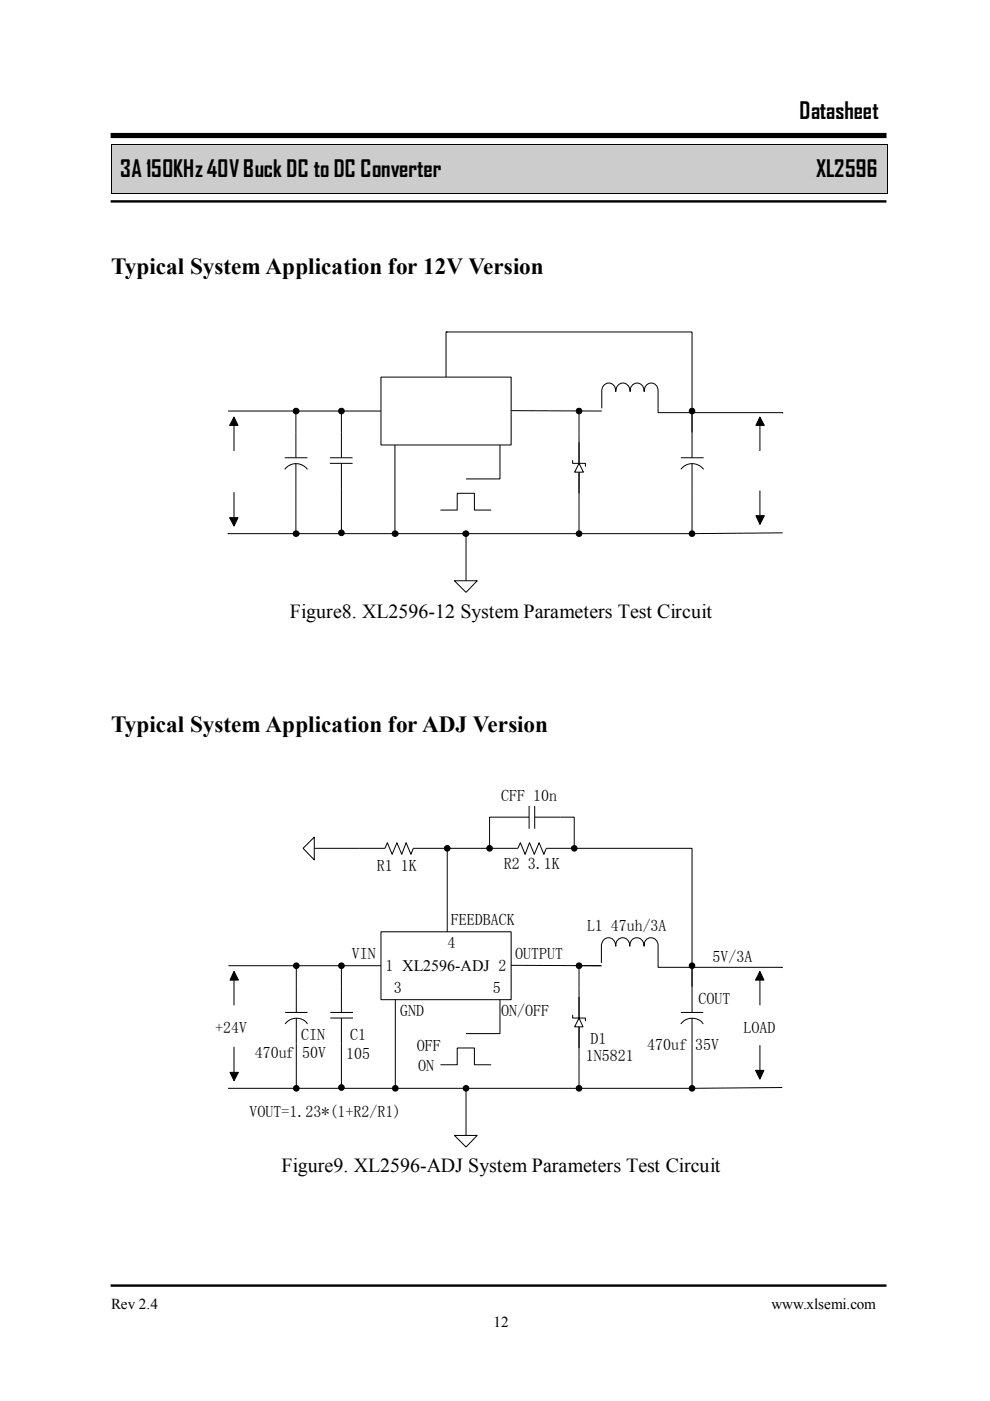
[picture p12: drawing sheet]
<svg xmlns="http://www.w3.org/2000/svg" width="210mm" height="297mm" viewBox="0 0 210 297" stroke-linecap="round" stroke-linejoin="round" font-family="sans-serif">
<g fill="#ccc">
<path d="M23.6 30.8h164.5v10.1h-164.5z"/>
<path d="M25.5 32.9h160.9v5.9h-160.9z"/>
</g>
<path d="M23.5 30.6h.1v.2h-.1zM188.1 30.6h.2v.2h-.2zM23.5 40.9h.1v.2h-.1zM188.1 40.9h.2v.2h-.2z" fill="#000"/>
<path d="M23.5 30.8v10.1M23.6 30.7h164.5M188.2 30.8v10.1M23.6 41h164.5M122.8 92v14.4" fill="none" stroke="#000" stroke-width=".21"/>
<path d="M23.5 28.7h164.5" fill="none" stroke="#000" stroke-width="1.1" stroke-linecap="butt"/>
<path d="M23.5 42.7h164.5M23.5 272.6h164.5" fill="none" stroke="#000" stroke-width=".51"/>
<path d="M122.8 98.2l.9 1.9h-1.9z" fill-rule="evenodd" fill="#fff"/>
<path d="M121.4 97.6v.6h2.7v.7M122.8 98.2l.9 1.9h-1.9zM127.6 86.6v-3.6a1.51 1.51 0 0 1 1.5-1.8 1.51 1.51 0 0 1 1.5 1.8 1.54 1.54 0 0 1 1.5-1.8 1.54 1.54 0 0 1 1.5 1.8 1.51 1.51 0 0 1 1.5-1.8 1.51 1.51 0 0 1 1.5 1.8 1.51 1.51 0 0 1 1.4-1.8 1.51 1.51 0 0 1 1.5 1.8v3.6M144.4 99.5a3 3 0 0 1 4.8 0M144.4 97.1h4.8M146.7 91.7v5.4M146.7 98.2v5.5M93.4 108.1h3.5v-3.5h3.7v3.5h3.5" fill="none" stroke="#000" stroke-width=".21"/>
<path d="M80.8 80h27.6v14.3h-27.6z" fill="#fff"/>
<g fill="none" stroke="#000" stroke-width=".21">
<path d="M80.8 80h27.6v14.3h-27.6zM94.6 70.4h52.1v21.3M48.3 87.2h32.5M60.4 99.5a3 3 0 0 1 4.8 0M60.4 97.1h4.8M62.7 87.2v9.9M62.7 98.2v5.5M69.9 98.2h4.9M69.9 97.1h4.9M72.4 87.2v9.9M72.4 98.2v5.5M108.4 87.1l19.2 .1"/>
<path d="M122.8 87.2v4.8"/>
<circle cx="62.8" cy="87.2" r=".61"/>
<circle cx="72.4" cy="87.2" r=".6"/>
<circle cx="122.8" cy="87.2" r=".6"/>
<circle cx="146.7" cy="87.2" r=".6"/>
</g>
<g fill="#000">
<circle cx="62.8" cy="87.2" r=".61"/>
<circle cx="72.4" cy="87.2" r=".6"/>
<circle cx="122.8" cy="87.2" r=".6"/>
<circle cx="146.7" cy="87.2" r=".6"/>
</g>
<path d="M96.4 123.1h4.8l-2.4 2.5z" fill="#fff"/>
<g fill="none" stroke="#000" stroke-width=".21">
<path d="M94.9 70.4h-.3v9.6M49.6 88.4l.9 1.8h-1.8zM49.6 90.2v5.4M83.7 94.3v18.8M106 94.3v7.2h-7.2M139.5 86.6v.9h26.4v.2M161.1 88.4l1 1.8h-1.8zM161.1 90.2v5.4M48.7 109.8h1.8l-.9 1.7zM49.6 104.3v5.5M62.7 103.7v9.4M72.4 103.7v9.3"/>
<path d="M98.8 113.6v9.5M122.8 106.4v6.7h-74.5M146.7 103.7v9.4h-23.9M160.3 109.3h1.8l-1 1.9zM161.1 104v5.3M165.9 113l-19.2 .1M96.4 123.1h4.8l-2.4 2.5zM122.8 209.6v14.4"/>
<circle cx="62.8" cy="113.2" r=".61"/>
<circle cx="72.4" cy="113" r=".6"/>
<circle cx="83.8" cy="113.2" r=".61"/>
<circle cx="98.7" cy="113.2" r=".61"/>
<circle cx="122.8" cy="113.1" r=".6"/>
<circle cx="146.7" cy="113.1" r=".6"/>
</g>
<g fill="#000">
<path d="M49.6 88.4l.9 1.8h-1.8zM161.1 88.4l1 1.8h-1.8zM48.7 109.8h1.8l-.9 1.7zM160.3 109.3h1.8l-1 1.9z"/>
<circle cx="62.8" cy="113.2" r=".61"/>
<circle cx="72.4" cy="113" r=".6"/>
<circle cx="83.8" cy="113.2" r=".61"/>
<circle cx="98.7" cy="113.2" r=".61"/>
<circle cx="122.8" cy="113.1" r=".6"/>
<circle cx="146.7" cy="113.1" r=".6"/>
</g>
<path d="M122.8 215.8l.8 1.9h-1.8z" fill-rule="evenodd" fill="#fff"/>
<path d="M121.4 215.2v.6h2.7v.7M122.8 215.8l.8 1.9h-1.8zM127.5 204.2v-3.6a1.54 1.54 0 0 1 1.5-1.8 1.54 1.54 0 0 1 1.6 1.8 1.51 1.51 0 0 1 1.4-1.8 1.51 1.51 0 0 1 1.5 1.8 1.54 1.54 0 0 1 1.5-1.8 1.54 1.54 0 0 1 1.6 1.8 1.51 1.51 0 0 1 1.4-1.8 1.51 1.51 0 0 1 1.5 1.8v3.6M144.4 217.1a2.89 2.89 0 0 1 4.7 0M144.4 214.7h4.7M146.7 209.2v5.5M146.7 215.8v5.5M93.4 225.7h3.5v-3.5h3.7v3.5h3.5" fill="none" stroke="#000" stroke-width=".21"/>
<path d="M80.8 197.6h27.6v14.3h-27.6z" fill="#fff"/>
<g fill="none" stroke="#000" stroke-width=".21">
<path d="M80.8 197.6h27.6v14.3h-27.6zM48.4 204.8h32.4M60.5 217.1a2.88 2.88 0 0 1 4.7 0M60.5 214.7h4.7M62.8 204.8v9.9M62.8 215.8v5.5M70 215.8h4.8M70 214.7h4.8M72.4 204.8v9.9M72.4 215.8v5.5M108.4 204.7l19.1 .1M122.8 204.8v4.8"/>
<path d="M146.7 204.8v4.4"/>
<circle cx="62.8" cy="204.8" r=".6"/>
<circle cx="72.4" cy="204.8" r=".6"/>
<circle cx="122.8" cy="204.8" r=".6"/>
<circle cx="146.7" cy="204.8" r=".6"/>
</g>
<g fill="#000">
<circle cx="62.8" cy="204.8" r=".6"/>
<circle cx="72.4" cy="204.8" r=".6"/>
<circle cx="122.8" cy="204.8" r=".6"/>
<circle cx="146.7" cy="204.8" r=".6"/>
</g>
<path d="M96.4 240.7h4.8l-2.4 2.5z" fill="#fff"/>
<g fill="none" stroke="#000" stroke-width=".21">
<path d="M81.6 179.9l.5-1.2 1 2.4 1.1-2.4 1 2.4 .9-2.4 1 2.4 .5-1.2h22.2l.5-1.2 1 2.4 1-2.4 1 2.4 1-2.4 1 2.4 .5-1.2M112.2 173.3h-8.4v6.6M112.2 170.9v4.8M113.4 173.3h8.4v6.6M113.4 170.9v4.8M49.6 205.9l.9 1.9h-1.7zM49.6 207.8v5.3M83.8 211.9v18.8M106 211.9v7.2h-7.2M139.5 204.2v.9h26.4v.2M161.1 205.9l.9 1.9h-1.8zM161.1 207.8v5.3"/>
<path d="M48.8 227.4h1.7l-.9 1.7zM49.6 221.9v5.5M62.8 221.3v9.4M72.4 221.3v9.3M98.8 231.2v9.5M122.8 224v6.7h-74.4M146.7 221.3v9.4h-23.9M160.2 226.9h1.8l-.9 1.9zM161.1 221.6v5.3M165.9 230.6l-19.2 .1M96.4 240.7h4.8l-2.4 2.5z"/>
<circle cx="94.8" cy="179.9" r=".6"/>
<circle cx="103.8" cy="179.9" r=".6"/>
<circle cx="121.8" cy="179.9" r=".6"/>
<circle cx="62.8" cy="230.7" r=".6"/>
<circle cx="72.4" cy="230.6" r=".6"/>
<circle cx="83.8" cy="230.7" r=".6"/>
<circle cx="98.8" cy="230.7" r=".6"/>
<circle cx="122.8" cy="230.7" r=".6"/>
<circle cx="146.7" cy="230.7" r=".6"/>
</g>
<g fill="#000">
<path d="M49.6 205.9l.9 1.9h-1.7zM161.1 205.9l.9 1.9h-1.8zM48.8 227.4h1.7l-.9 1.7zM160.2 226.9h1.8l-.9 1.9z"/>
<circle cx="94.8" cy="179.9" r=".6"/>
<circle cx="103.8" cy="179.9" r=".6"/>
<circle cx="121.8" cy="179.9" r=".6"/>
<circle cx="62.8" cy="230.7" r=".6"/>
<circle cx="72.4" cy="230.6" r=".6"/>
<circle cx="83.8" cy="230.7" r=".6"/>
<circle cx="98.8" cy="230.7" r=".6"/>
<circle cx="122.8" cy="230.7" r=".6"/>
<circle cx="146.7" cy="230.7" r=".6"/>
</g>
<path d="M64.3 179.9l2.3-2.4v4.8z" fill="#fff"/>
<path d="M64.3 179.9l2.3-2.4v4.8zM66.6 179.9h15M94.8 179.9v17.7M115.8 179.9h30.9v24.9M122.8 204.8h4.7" fill="none" stroke="#000" stroke-width=".21"/>
<g font-size="4.9">
<text x="169.5" y="25.2">Datasheet</text>
<text x="25.5" y="37.6">3A 150KHz40VBuck DC to DC Converter</text>
<text x="173" y="37.6">XL2596</text>
<text x="23.5" y="58.1">Typical System Application for 12V Version</text>
<text x="23.5" y="155.1">Typical System Application for ADJ Version</text>
</g>
<g font-size="4.2">
<text x="61.5" y="131">Figure8. XL2596-12 System Parameters Test Circuit</text>
<text x="59.7" y="248.5">Figure9. XL2596-ADJ System Parameters Test Circuit</text>
</g>
<g font-size="3.4">
<text x="106.3" y="169.8">CFF 10n</text>
<text x="79.9" y="184.8">R1 1K</text>
<text x="106.8" y="184.2">R2 3.1K</text>
<text x="95.6" y="196.2">FEEDBACK</text>
<text x="124.5" y="197.4">L1 47uh/3A</text>
<text x="74.6" y="203.4">VIN</text>
<text x="94.9" y="200.9">4</text>
<text x="109.2" y="203.4">OUTPUT</text>
<text x="151" y="204">5V/3A</text>
<text x="81.7" y="205.8">1 XL2596-ADJ 2</text>
<text x="83.5" y="210.6">3</text>
<text x="84.8" y="215.3">GND</text>
<text x="104.5" y="210.6">5</text>
<text x="106.3" y="215.3">ON/OFF</text>
<text x="148.1" y="213">COUT</text>
<text x="45.6" y="219">+24V</text>
<text x="63.8" y="220.5">CIN</text>
<text x="74.3" y="220.5">C1</text>
<text x="125.2" y="221.3">D1</text>
<text x="157.6" y="219">LOAD</text>
<text x="54" y="224.3">470uf 50V</text>
<text x="73.4" y="224.6">105</text>
<text x="88.4" y="222.9">OFF</text>
<text x="88.6" y="227">ON</text>
<text x="124.2" y="225">1N5821</text>
<text x="137.2" y="222.5">470uf 35V</text>
<text x="52.9" y="236.9">VOUT=1.23*(1+R2/R1)</text>
</g>
<g font-size="3.2">
<text x="23.5" y="277.6">Rev 2.4</text>
<text x="104.6" y="281.3">12</text>
<text x="163.6" y="277.6">www.xlsemi.com</text>
</g>
</svg>
